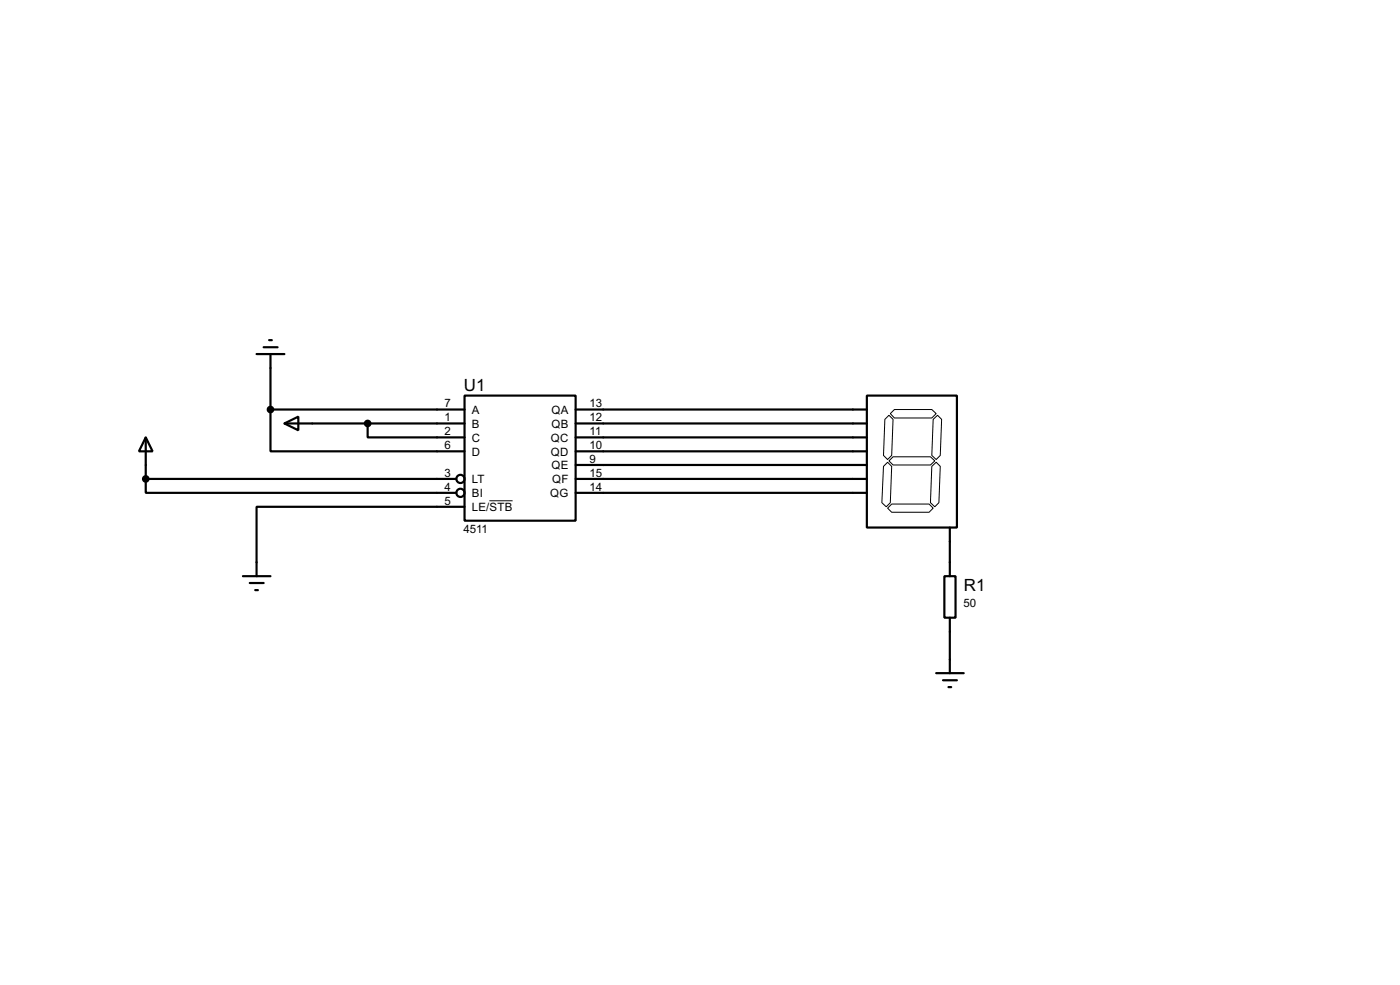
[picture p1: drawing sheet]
<svg xmlns="http://www.w3.org/2000/svg" width="256mm" height="180mm" viewBox="0 0 256 180" stroke-linecap="round" stroke-linejoin="round" font-family="sans-serif">
<g fill="none" stroke="#000" stroke-width=".4">
<path d="M47 64.8h5.1M48.3 63.6h2.6M49.3 62.3h.5M49.6 75v7.6h35.5M49.6 75h35.5M49.6 64.8v10.2M52.1 77.5l2.6-1.2v2.5zM52.1 77.5h33M67.4 77.5v2.6h17.7M85.1 72.4h20.4v22.9h-20.4zM105.5 75h53.3M105.5 77.5h53.3"/>
<path d="M158.8 72.4h16.5v24.2h-16.5zM26.7 80.1l1.3 2.5h-2.5zM26.7 87.7v2.5h56.9M26.7 87.7h56.9M26.7 80.1v7.6M85.1 92.8h-38.1v12.7M105.5 80.1h53.3M105.5 82.6h53.3M105.5 85.1h53.3M105.5 87.7h53.3M105.5 90.2h53.3M174 96.6v8.9"/>
<path d="M44.5 105.5h5.1M45.8 106.7h2.5M46.8 108h.5M173 105.5h2.1v7.6h-2.1zM174 113.1v10.1M171.5 123.2h5.1M172.8 124.5h2.5M173.8 125.8h.5"/>
<circle cx="84.3" cy="90.2" r=".75"/>
<circle cx="84.3" cy="87.7" r=".75"/>
</g>
<path d="M162.9 76l.7 .8-.2 6.6-.8 .7-.7-.7 .2-6.6zM163.1 75.7l.8-.7h6.8l.8 .7-.8 .8h-6.8zM171 76.8l.8-.8 .7 .8-.2 6.6-.8 .7-.8-.7zM89.7 91.7h4.2M161.9 85.4l.7-.8 .8 .8-.3 6.6-.7 .8-.8-.8zM162.6 93l.8-.7h6.8l.8 .7-.8 .8h-6.8zM162.9 84.4l.7-.8h6.9l.8 .8-.8 .7h-6.9zM170.7 85.4l.8-.8 .8 .8-.3 6.6-.7 .8-.8-.8z" fill="none" stroke="#000" stroke-width=".18"/>
<g fill="#000" stroke="#000" stroke-width=".4">
<circle cx="49.5" cy="75" r=".5"/>
<circle cx="67.3" cy="77.5" r=".5"/>
<circle cx="26.7" cy="87.7" r=".5"/>
</g>
<g font-size="3.5">
<text x="85" y="71.6">U1</text>
<text x="176.6" y="108.2">R1</text>
</g>
<g font-size="2.4">
<text x="81.5" y="74.6">7</text>
<text x="81.5" y="77.1">1</text>
<text x="86.4" y="75.8">A</text>
<text x="101" y="75.8">QA</text>
<text x="108" y="74.6">13</text>
<text x="108" y="77.1">12</text>
<text x="81.5" y="79.7">2</text>
<text x="81.5" y="82.2">6</text>
<text x="86.4" y="78.3">B</text>
<text x="86.4" y="80.8">C</text>
<text x="86.4" y="83.4">D</text>
<text x="100.9" y="80.8">QC</text>
<text x="100.9" y="83.4">QD</text>
<text x="101" y="78.3">QB</text>
<text x="108" y="79.7">11</text>
<text x="108" y="82.2">10</text>
<text x="81.5" y="87.3">3</text>
<text x="81.5" y="89.8">4</text>
<text x="86.4" y="88.5">LT</text>
<text x="101" y="85.9">QE</text>
<text x="101.1" y="88.5">QF</text>
<text x="108" y="84.7">9</text>
<text x="108" y="87.3">15</text>
<text x="108" y="89.8">14</text>
<text x="81.5" y="92.4">5</text>
<text x="86.4" y="91">BI</text>
<text x="86.4" y="93.6">LE/STB</text>
<text x="100.8" y="91">QG</text>
<text x="84.9" y="97.5">4511</text>
<text x="176.5" y="111.1">50</text>
</g>
</svg>
